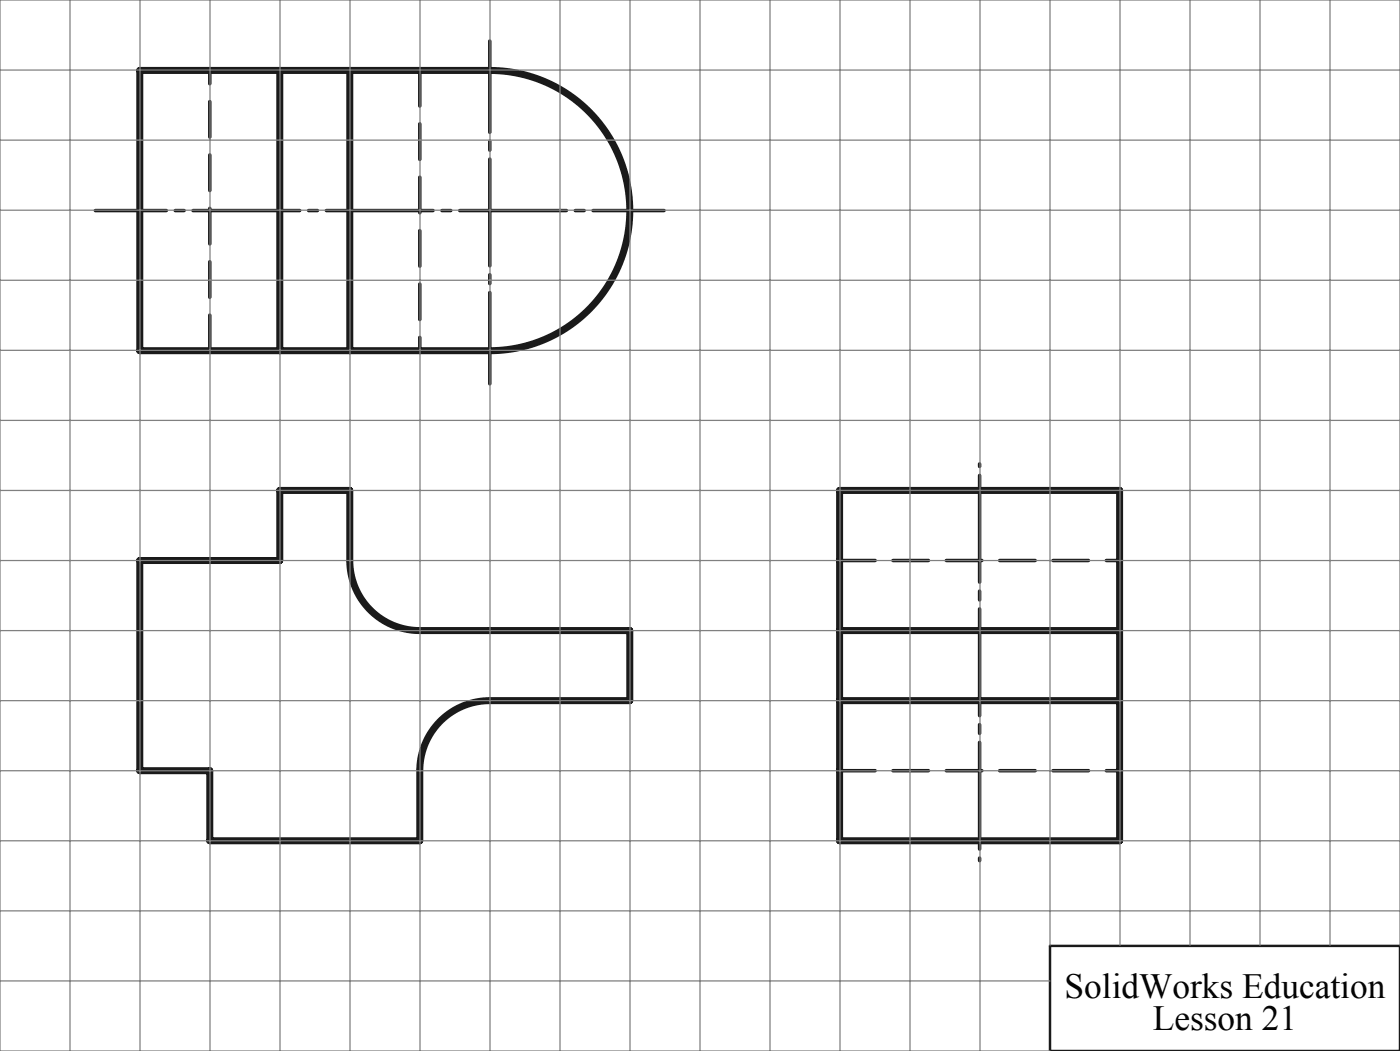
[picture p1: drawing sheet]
<svg xmlns="http://www.w3.org/2000/svg" width="200mm" height="150mm" viewBox="0 0 200 150" stroke-linecap="round" stroke-linejoin="round" font-family="sans-serif">
<path d="M70 10.1a20 20 0 0 1 20 20 20 20 0 0 1-20 20M50 80a10 10 0 0 0 10 10M70 100a10 10 0 0 0-10 10" fill="none" stroke="#191924" stroke-width="1" stroke-linecap="butt"/>
<path d="M150 135h50v15h-50z" fill="none" stroke="#191924" stroke-width=".35"/>
<path d="M70 5.9v48.9" fill="none" stroke="#191924" stroke-width=".5" stroke-dasharray="15.2 1.3 1.3 1.3" stroke-dashoffset="2.2"/>
<path d="M94.9 30.1h-81.3" fill="none" stroke="#191924" stroke-width=".5" stroke-dasharray="15.2 1.3 1.3 1.3" stroke-dashoffset="5.1"/>
<path d="M139.9 66.2v56.6" fill="none" stroke="#191924" stroke-width=".5" stroke-dasharray="15.2 1.3 1.3 1.3" stroke-dashoffset="-1.6"/>
<path d="M60 10.1v40M30 50.1v-40M119.9 80h40M119.9 110h40" fill="none" stroke="#191924" stroke-width=".5" stroke-dasharray="5.1 2.5"/>
<path d="M40 10.1v40M50 10.1v40M70 10.1h-50v40h50M50 80v-10h-10v10h-20v30h10v10h30v-10M119.9 70h40v50h-40zM60 90h30v10h-20M119.9 90h40M119.9 100h40" fill="none" stroke="#191924" stroke-width="1"/>
<g fill="none" stroke="#808080" stroke-width=".18">
<path d="M0 10h200M10 0v150M20 0v150M30 0v150M40 0v150M50 0v150M60 0v150M70 0v150M80 0v150M90 0v150M100 0v150M110 0v150"/>
<path d="M120 0v150M130 0v150M140 0v150M150 0v134.9M160 0v134.9M170 0v134.9M180 0v134.9M190 0v134.9M0 30h200M0 20h200M0 50h200M0 40h200"/>
<path d="M0 70h200M0 60h200M0 90h200M0 80h200M0 110h200M0 100h200M0 130h200M0 120h200M200 134.9v-134.9h-200v150h150M0 140h150"/>
</g>
<g font-size="5">
<text x="152.1" y="142.4">SolidWorks Education</text>
<text x="164.7" y="147">Lesson 21</text>
</g>
</svg>
